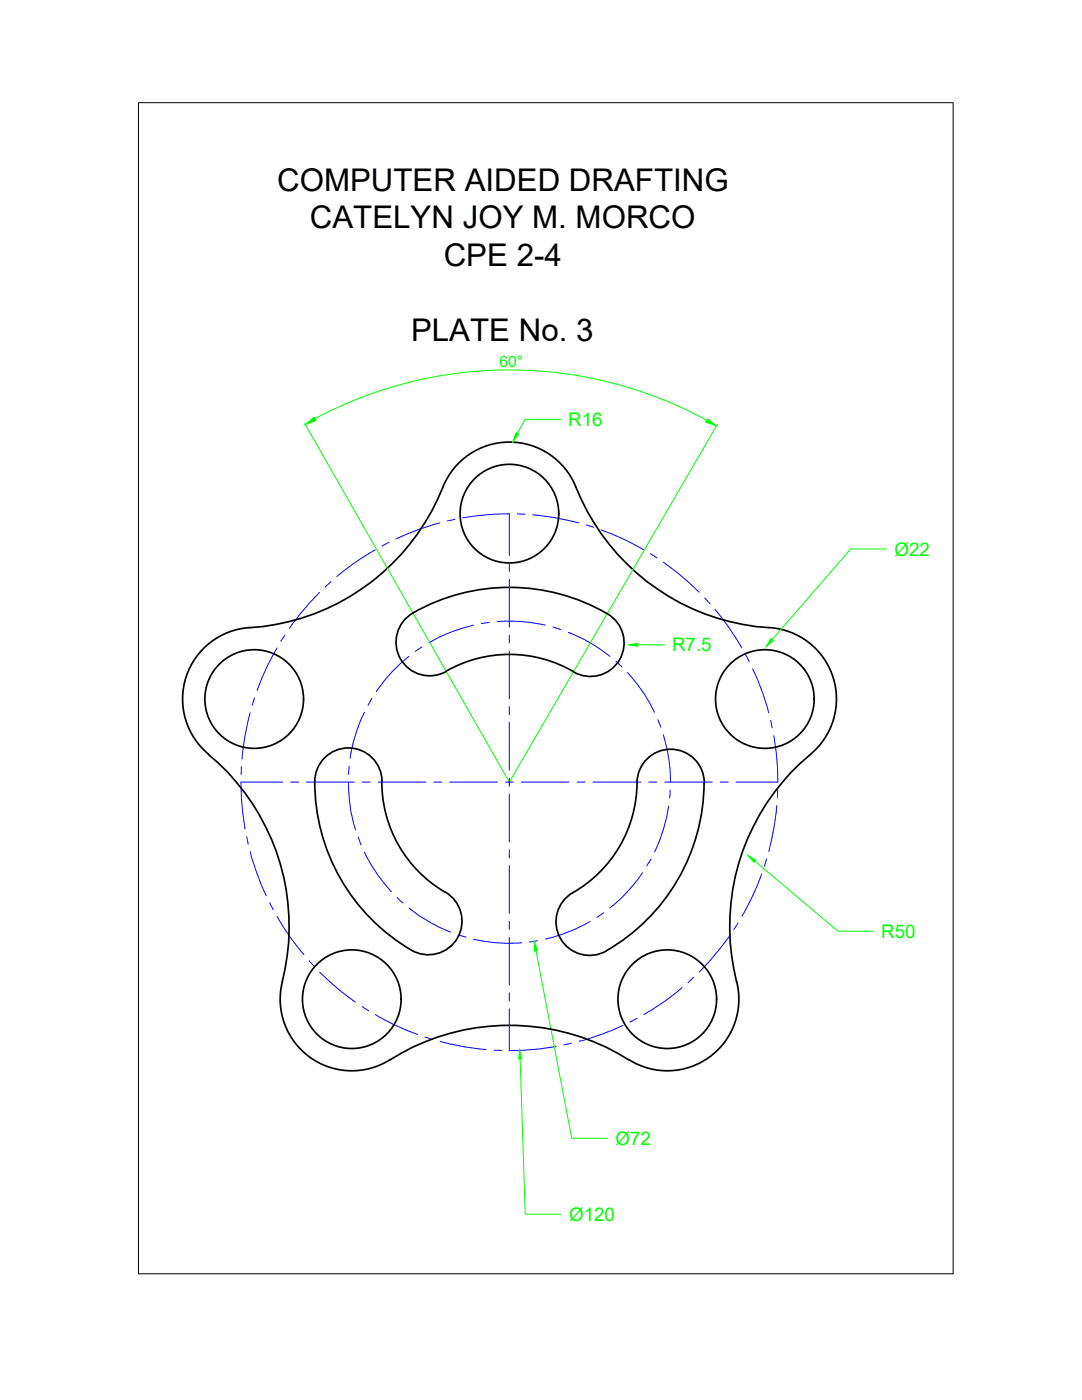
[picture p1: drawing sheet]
<svg xmlns="http://www.w3.org/2000/svg" width="216mm" height="279mm" viewBox="0 0 216 279" stroke-linecap="round" stroke-linejoin="round" font-family="sans-serif">
<!-- layer: centerlines -->
<g fill="none" stroke="#00f" stroke-width=".2">
<path d="M63.7 118.2a48.2 48.2 0 0 0-5.9 7.2M66 116.1l-1.1 1M74.9 109.7a47.3 47.3 0 0 0-7.7 5.4M77.6 108.2l-1.4 .8M87.8 104.4a51.7 51.7 0 0 0-8.8 3.2M90.8 103.6l-1.5 .4M92.3 103.3a57.3 57.3 0 0 1 9.3-.8v8.4M101.6 112.4v1.6M101.6 115.6v9.5M103.2 102.6h1.6M106.3 102.7a54.8 54.8 0 0 1 9.2 1.7M117 104.8l1.5 .4"/>
<path d="M120 105.7a46.8 46.8 0 0 1 8.4 4M129.8 110.5l1.3 .8M132.4 112.2a48.2 48.2 0 0 1 7.1 6M140.6 119.3l1.1 1.2M50.8 139.3l-.5 1.5M55.3 129.3a46.8 46.8 0 0 0-4 8.5M56.9 126.7l-.9 1.3M74.2 139.4l-.8 1.4M81.6 131a30.5 30.5 0 0 0-6.5 7M84.2 129.1l-1.3 .9M94.5 124.8a34.6 34.6 0 0 0-8.9 3.5M97.6 124.2l-1.6 .3"/>
<path d="M99.2 124a31.9 31.9 0 0 1 9.6 .8M101.6 126.7v1.6M101.6 129.9v9.5M110.3 125.1l1.6 .5M113.4 126.2a29.6 29.6 0 0 1 8.3 4.8M122.9 132l1.2 1.1M125.2 134.2a31.2 31.2 0 0 1 5.4 8M142.7 121.7a47.3 47.3 0 0 1 5.3 7.6M148.8 130.7l.7 1.3M150.2 133.5a44.9 44.9 0 0 1 3.2 8.7M48.1 156.1a57.3 57.3 0 0 0 .8 9.3M48.1 156.1h8.3"/>
<path d="M48.2 153l-.1 1.6M49.9 142.2a53 53 0 0 0-1.6 9.3M58 156.1h1.6M61.2 156.1h9.5M69.5 156.1a31.9 31.9 0 0 0 1.4 9.5M69.7 152.9l-.2 1.6M72.3 156.1h1.6M72.7 142.2a30.5 30.5 0 0 0-2.8 9.1M75.5 156.1h9.5M86.6 156.1h1.6M89.7 156.1h9.6M100.9 156.1h1.5"/>
<path d="M101.6 156.1h.1M101.6 141v1.6M101.6 144.2v9.5M101.6 155.3v1.6M101.6 158.5v9.5M104 156.1h9.6M115.1 156.1h1.6M118.3 156.1h9.5M129.4 156.1h1.6M131.3 143.6l.6 1.5M132.4 146.6a31.8 31.8 0 0 1 1.4 9.5M132.6 156.1h9.5"/>
<path d="M133.7 157.6l-.1 1.7M143.7 156.1h1.6M153.8 143.8l.3 1.5M154.4 146.8a55.8 55.8 0 0 1 .8 9.3h-8.3M155.2 157.6l-.1 1.6M49.2 167l.3 1.5M49.9 170a49.4 49.4 0 0 0 3.2 8.8M71.5 167.1l.5 1.5M72.7 170.1a30.9 30.9 0 0 0 5.4 7.9M79.2 179.1l1.2 1.1M101.6 169.6v1.6M101.6 172.8v9.5"/>
<path d="M128.2 174.2a31.3 31.3 0 0 1-6.5 7M129.9 171.5l-.8 1.3M133.4 160.9a32.2 32.2 0 0 1-2.8 9.1M152 174.4a51.5 51.5 0 0 1-3.9 8.4M153 171.4l-.5 1.5M155 160.7a53.5 53.5 0 0 1-1.6 9.2M53.8 180.2l.7 1.3M55.3 182.9a44 44 0 0 0 5.3 7.6M61.7 191.7l1 1.2M63.8 194a48.2 48.2 0 0 0 7.1 6M81.6 181.2a30.3 30.3 0 0 0 8.3 4.8M91.4 186.6l1.6 .4"/>
<path d="M94.5 187.5a30.4 30.4 0 0 0 9.6 .6M101.6 183.9v1.6M101.6 187.1v9.5M101.6 198.2v1.6M107.3 187.7l-1.6 .3M117.8 183.9a30.7 30.7 0 0 1-9 3.5M120.4 182.2l-1.3 .9M136.1 197.1a45.8 45.8 0 0 1-7.6 5.4M138.4 195l-1.1 1.1M145.6 186.8a57.3 57.3 0 0 1-6 7.2M147.3 184.2l-.9 1.3M72.2 200.9l1.4 .8"/>
<path d="M74.9 202.5a44.3 44.3 0 0 0 8.4 4M84.8 207l1.5 .4M87.8 207.9a51.7 51.7 0 0 0 9.2 1.6M98.6 209.6h1.5M101.6 201.3v8.4M111 208.8a49.8 49.8 0 0 1-9.3 .9M114 208.2l-1.5 .3M124.3 204.6a50.8 50.8 0 0 1-8.7 3.2M127.1 203.2l-1.4 .8"/>
</g>
<!-- layer: dims -->
<g fill="#0f0" stroke="#0f0" stroke-width=".2">
<path d="M103.7 209.6l.4 1.7h-.6z"/>
<path d="M106.6 188l.7 1.7-.6 .1z"/>
<path d="M103 86.4l.5 .3-1.1 1.4z"/>
<path d="M153.9 127.4l.4 .4-1.4 1.2z"/>
<path d="M149.3 170.7l1.5 1-.4 .4z"/>
<path d="M141.2 83.6l1.8 1.4-2.2-.8z"/>
<path d="M60.9 84.7l1.8-1.4 .3 .6z"/>
<path d="M125.5 128.7l1.7-.3v.6z"/>
</g>
<path d="M60.8 84.5l40.8 71.6 41.6-71.4M62.8 83.6a82.2 82.2 0 0 1 78.2 .3M111.9 83.7h-7.1l-1.6 2.8M176.9 109.6h-7.2l-15.6 18M127.2 128.7h5.4M150.7 171.9l16.5 13.9h7.1M107 189.8l7.1 37.4h7.1M103.8 211.3l1 31h7.1" fill="none" stroke="#0f0" stroke-width=".2"/>
<!-- layer: Objectline -->
<g fill="none" stroke="#000" stroke-width=".34">
<path d="M89 133.9a25.5 25.5 0 0 1 25.4 .1M89.1 134a6.7 6.7 0 0 1-9.2-2.5 6.7 6.7 0 0 1 2.5-9.2 38.7 38.7 0 0 1 39.6 .8 6.7 6.7 0 0 1 1.4 9 6.7 6.7 0 0 1-9 2M41.6 150.5a44.6 44.6 0 0 1 14.7 45.4M41.6 150.5a14.3 14.3 0 0 1-4.5-15.4 14.3 14.3 0 0 1 12.7-9.8 44.7 44.7 0 0 0 39.1-29.3 14.3 14.3 0 0 1 13.4-7.8 14.3 14.3 0 0 1 12.6 9 44.9 44.9 0 0 0 40 28.2 14.3 14.3 0 0 1 11.5 10.3 14.3 14.3 0 0 1-4.7 14.8M76.2 156a25.5 25.5 0 0 0 12.6 22.1M76.2 156a6.7 6.7 0 0 0-6.7-6.7 6.7 6.7 0 0 0-6.7 6.6 38.8 38.8 0 0 0 19.3 33.7M140.5 156.3a38.7 38.7 0 0 1-20.4 33.9 6.7 6.7 0 0 1-8.5-3.3 6.7 6.7 0 0 1 2.7-8.7 25.8 25.8 0 0 0 12.9-23 6.7 6.7 0 0 1 7.2-5.7 6.7 6.7 0 0 1 6.1 6.8M161.7 150.5a44.6 44.6 0 0 0-14.7 45.4M88.9 178a6.7 6.7 0 0 1 2.4 9.2 6.7 6.7 0 0 1-9.2 2.4M56.4 195.9a14.3 14.3 0 0 0 5.4 15.1 14.3 14.3 0 0 0 16 .5M147 195.9a14.3 14.3 0 0 1-5.5 15.1 14.3 14.3 0 0 1-16 .5M77.8 211.5a44.6 44.6 0 0 1 47.7 0"/>
<circle cx="101.6" cy="102.5" r="9.8"/>
<circle cx="50.7" cy="139.5" r="9.8"/>
<circle cx="152.6" cy="139.5" r="9.8"/>
<circle cx="70.2" cy="199.4" r="9.8"/>
<circle cx="133.1" cy="199.4" r="9.8"/>
</g>
<!-- layer: 0 -->
<path d="M27.6 20.5h162.6v233.7h-162.6z" fill="none" stroke="#000" stroke-width=".2"/>
<g font-size="6.2">
<text x="55.3" y="38.1">COMPUTER AIDED DRAFTING</text>
<text x="61.8" y="45.6">CATELYN JOY M. MORCO</text>
<text x="88.5" y="53.1">CPE 2-4</text>
<text x="82" y="68">PLATE No. 3</text>
</g>
<g font-size="3.7" fill="#0f0">
<text x="113.4" y="85">R16</text>
<text x="178.5" y="111">Ø22</text>
<text x="134.1" y="130">R7.5</text>
<text x="175.8" y="187.2">R50</text>
<text x="122.8" y="228.6">Ø72</text>
<text x="113.6" y="243.7">Ø120</text>
</g>
<text font-size="3.1" fill="#0f0" x="99.7" y="73.3">60°</text>
</svg>
